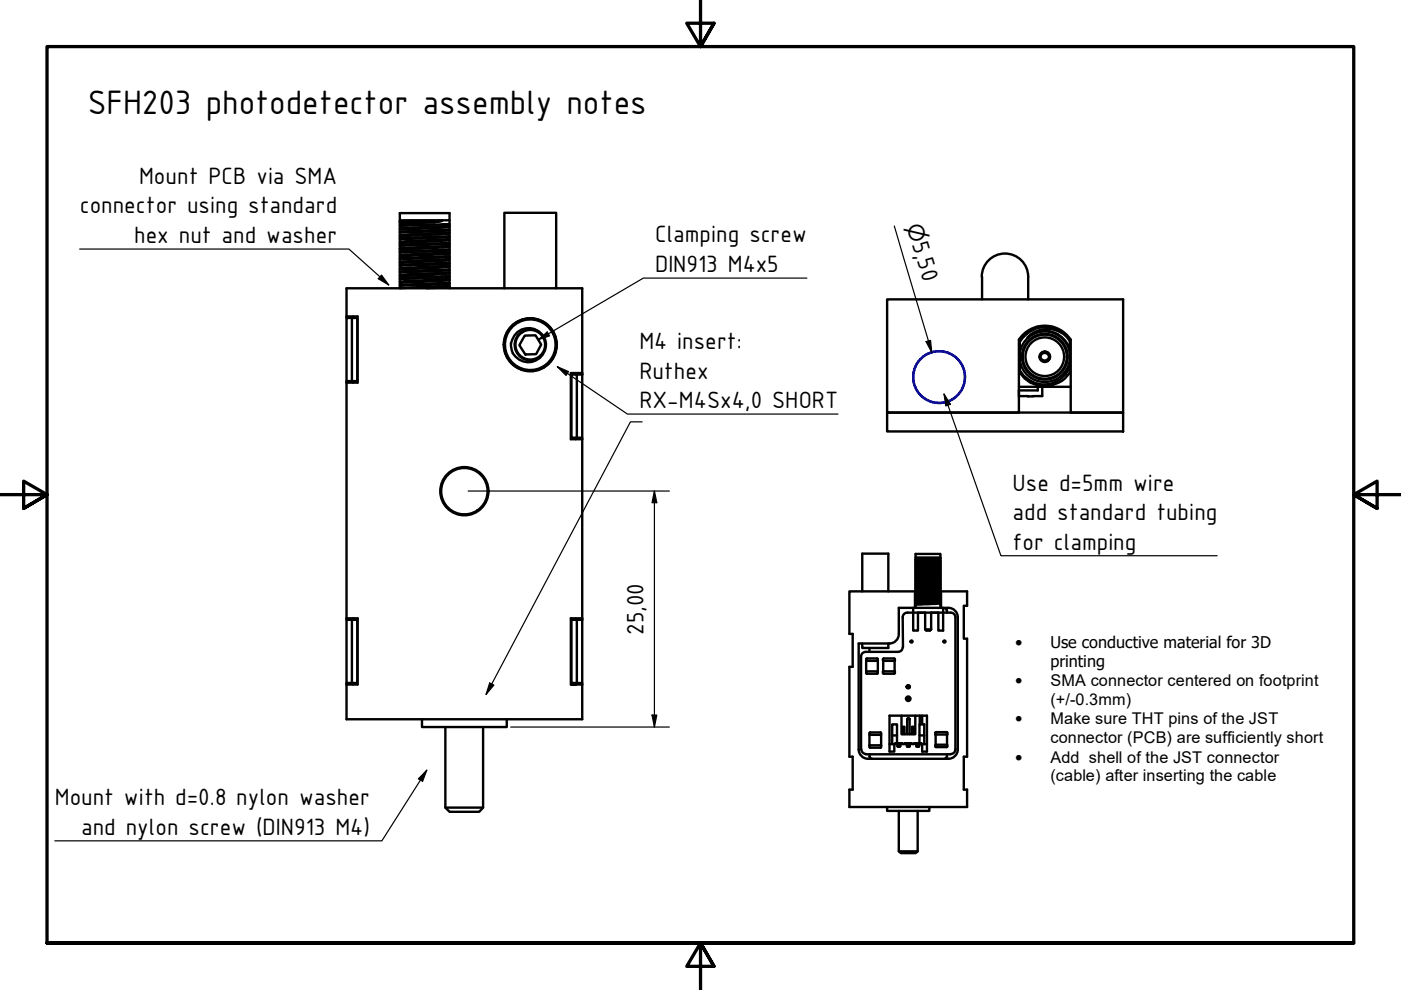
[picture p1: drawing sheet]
<svg xmlns="http://www.w3.org/2000/svg" width="297mm" height="210mm" viewBox="0 0 297 210" stroke-linecap="round" stroke-linejoin="round" font-family="sans-serif">
<!-- layer: Sichtbar (ISO) -->
<g fill="none" stroke="#000" stroke-width=".51">
<path d="M84.8 52.7v-7.5h10.5v15.9M84.8 52.7v8.4M84.8 47.3l8.9-.5-8.9 .9M84.8 47l2.4-.2-2.4 .2M84.8 46.7h10.5M86.2 47.6h6M87.2 46.8h6.5M95.3 52.1l-10.5 .6M95.3 51.7l-10.5 .4M95.3 51.5l-10.5 .4M95.3 51l-10.5 .5M95.3 50.7l-10.5 .6"/>
<path d="M95.3 50.3l-10.5 .4M95.3 50.1l-10.5 .4M95.3 49.5l-10.5 .6M95.3 49.2l-10.5 .7M95.3 48.9l-10.5 .4M95.3 48.7l-10.5 .4M95.3 48.1l-10.5 .6M95.3 47.9l-10.5 .5M95.3 47.5l-10.5 .4M95.3 52.4l-10.5 .5M95.3 52.9l-10.5 .4M95.3 53.1l-10.5 .5"/>
<path d="M95.3 53.5l-10.5 .6M95.3 53.8l-10.5 .5M95.3 54.3l-10.5 .5M95.3 54.5l-10.5 .5M95.3 54.9l-10.5 .6M95.3 55.2l-10.5 .5M95.3 55.7l-10.5 .5M95.3 55.9l-10.5 .5M95.3 56.4l-10.5 .5M95.3 56.6l-10.5 .6M95.3 57.1l-10.5 .5M95.3 57.3l-10.5 .5"/>
<path d="M95.3 57.8l-10.5 .5M95.3 58l-10.5 .6M95.3 58.5l-10.5 .5M95.3 58.8l-10.5 .4M95.3 59.2l-10.5 .5M95.3 59.4l-10.5 .6M95.3 60l-10.5 .4M208.2 58.7a4.9 4.9 0 0 1 4.9-4.9 4.9 4.9 0 0 1 4.9 4.9M208.2 58.6v4.9M218 58.6v4.9M73.5 67.1h2.3v14h-2.3M73.5 67.4v-6.3h49.9v18.3"/>
<path d="M74.6 67.4h1.2v13.4h-1.2zM74.6 67.4h-1.1v13.4h1.1M74.9 67.1v.3M95.3 60.2l-10.5 .4M95.3 60.6l-10.3 .5M95.3 60.8l-4.8 .3M106.9 73.6v.1M106.9 61.1v-16h11v16M106.9 72.4v.1M107.2 74.9l-.1 .1M107.3 71.1v.2M107.6 75.9l.2 .1"/>
<path d="M107.7 70.1h.1M108.3 72.8a3.7 3.7 0 0 1 5.8-2.6 3.3 3.3 0 0 0-4.5 1.1 3.3 3.3 0 0 0 .8 4.5 3.3 3.3 0 0 0 4.6-.6M108.3 72.8l.1 .8 .3 1.2M108.5 77v.1M108.6 69.1v.1M108.7 74.9a3.7 3.7 0 0 0 6.3 .3M109.3 77.8h.2M109.5 68.4h.1M110.6 78.3v.1M110.7 67.8v.1M111.3 71.2l2.2-.1 1.2 2-1 2-2.3 .1-1.3-2zM111.6 78.6h.2"/>
<path d="M111.8 67.5l.1 .1M113 78.6v.1M113.1 67.6h.2M114.1 70.2a3.3 3.3 0 0 1 .9 5M114.2 78.4l-.1 .1M114.3 67.9h.1M115.3 77.8l.1 .1M115.4 68.4l.2 .1M116.3 77.1v.1M116.4 69.2v.1M117.1 76.1h.1M117.2 70.2l.1 .1"/>
<path d="M117.7 75v.2M117.7 71.3h.1M118 73.8h-.1M118 72.6v.1M122 79.1v.3M122.3 79.4h1.1v13.4h-1.1zM122.3 79.4h-1.1v13.4h1.1M123.4 79.1h-2.4v14h2.4M188.1 63.5h50v24h-11.1v-15.5a6.6 6.6 0 0 0-11 0v15.5h-27.9zM216.2 76.5a5.4 5.4 0 0 0 5.3 4.5 5.4 5.4 0 0 0 5.3-4.5M216.2 74.7a5.4 5.4 0 0 1 5.3-4.4 5.4 5.4 0 0 1 5.3 4.4M219.1 69.9a6 6 0 0 0-2.9 2.6v6.5a6.3 6.3 0 0 0 10.6 0v-6.7a5.7 5.7 0 0 0-8.9-.7"/>
<path d="M219.3 69.8a6.4 6.4 0 0 0-3.1 2.7M219.3 69.8a6.3 6.3 0 0 1 6.1 .9M219.7 69.3h3.6M220.4 75.7h.2a.94 .94 0 0 0 .9 .8 .94 .94 0 0 0 .9-.8h.2M220.4 75.6h.2a.92 .92 0 0 1 .6-.8 .92 .92 0 0 1 1 .3l.2 .5h.2M220.5 76a1.18 1.18 0 0 0 2.1 0M220.5 75.3a1.18 1.18 0 0 1 2.1 0M220.5 75.6v.1M222.5 75.6v.1M224.3 70.9a6.1 6.1 0 0 1 2.5 2.9M224.3 70.9a5.5 5.5 0 0 0-6.4 .6M226.8 77.8a5.8 5.8 0 0 1-5 3.7 5.8 5.8 0 0 1-5.6-3"/>
<path d="M73.5 80.8v50.6M74.9 80.8v.3M122 92.8v.3M123.4 92.8v38.6M188.1 87.5h50v4h-50zM216 82h11M220 82v.8h-4v1.2h5v-2M97.4 109.1h2M194.1 118.5l5.3-.1-5.3 .3M194.1 118.2h5.3M199.4 118.5l-5.3 .3M199.4 118.8l-5.3 .2"/>
<path d="M199.4 118.9l-5.3 .3M199.4 119.2l-5.3 .2M199.4 119.2l-5.3 .3M199.4 119.5l-5.3 .2M199.4 119.6l-5.3 .3M199.4 119.9l-5.3 .2M199.4 120l-5.3 .2M73.5 131.1h2.3v14h-2.3M74.6 131.4h-1.1v13.4h1.1v-13.4h1.2v13.4h-1.2M74.9 131.1v.3M122 131.1v.3M122.3 131.4h1.1v13.4h-1.1z"/>
<path d="M122.3 131.4h-1.1v13.4h1.1M123.4 131.1h-2.4v14.1h1v-.4M182.6 139.2v19.7M182.8 136.4v1h5.5v-1M182.8 125.4v-8h5.5v8M183.8 139.6h2.2M183.8 139.6l-.2 .2v2.5M184.3 137.4v.8M186 139.6l.1 .2v2.5M188.6 136.4h-6.5v22.5M189.6 139.6l.1 .5h-2.5l.2-.5h2.1M190.4 138.2h-6.9l-.6 .3-.3 .7"/>
<path d="M191.4 137.2l-.3 .7-.7 .3M191.4 130.9l.1 6.3M192.4 129.9l-.7 .3-.3 .7M192.4 129.9h9.1M193.6 128.9v4.8h1v-3.8M194 125.4h-13.9v9h.7v7h-.7v19h.7v7h-.7v3.7h24.9v-3.7h-.7v-7h.7v-25h-.7v-7h.7v-3h-5.6M196.2 133.4h1.2M196.2 133.4l.2 .3h.8l.2-.3M196.2 129.9v3.5M197.4 129.9v3.5M199.4 128l-5.3 .2M199.4 128v-10.6h-5.3v11.5"/>
<path d="M199.4 120.2l-5.3 .2M199.4 120.4l-5.3 .2M199.4 120.6l-5.3 .2M199.4 120.7l-5.3 .2M199.4 120.9l-5.3 .2M199.4 121.1l-5.3 .2M199.4 121.3l-5.3 .2M199.4 121.4l-5.3 .2M199.4 121.6l-5.3 .3M199.4 121.8l-5.3 .2M199.4 122l-5.3 .3M199.4 122.1l-5.3 .3"/>
<path d="M199.4 122.3l-5.3 .3M199.4 122.5l-5.3 .2M199.4 122.7l-5.3 .3M199.4 122.8l-5.3 .3M199.4 123l-5.3 .3M199.4 123.2l-5.3 .2M199.4 123.4l-5.3 .3M199.4 123.5l-5.3 .3M199.4 123.7l-5.3 .3M199.4 123.9l-5.3 .2M199.4 124.1l-5.3 .3M199.4 124.2l-5.3 .3"/>
<path d="M199.4 124.5l-5.3 .2M199.4 124.6l-5.3 .2M199.4 124.7l-5.3 .4M199.4 124.9l-5.3 .3M199.4 125.2l-5.4 .2v3.5M199.4 125.3l-5.3 .2M199.4 125.5l-5.3 .3M199.4 125.6l-5.3 .3M199.4 125.9l-5.3 .2M199.4 126l-5.3 .2M199.4 126.2l-5.3 .3M199.4 126.3l-5.3 .3"/>
<path d="M199.4 126.6l-5.3 .2M199.4 126.7l-5.3 .2M199.4 126.9l-5.3 .3M199.4 127l-5.3 .3M199.4 127.3l-5.3 .2M199.4 127.4l-5.3 .2M199.4 127.6l-5.3 .3M199.4 127.7l-5.3 .3M199.4 128v.9M199.5 125.4v3.5M200 128.9v4.8h-1.1v-3.8M200.2 128.9l.5 .3v.2"/>
<path d="M200.8 129.4v.5M201.6 129.9a.98 .98 0 0 1 1 1M202.6 130.9v28M203.1 130.9a2 2 0 0 0-2-2h-10.5v5.5a2 2 0 0 1-2 2M203.1 130.9v28M73.5 144.8v7.7h49.9v-7.7M74.9 144.8v.3M89.5 152.5v1.6h17.9v-1.6M94.4 154.1v17.1l.9 .9h6.3l.8-.9v-17.1M122 145.1h1.4M182.1 158.9a2 2 0 0 0 2 2M182.6 158.9a.98 .98 0 0 0 1 1"/>
<path d="M183.6 159.9h17.9M183.6 142.7v-.4h2.5v.4M183.6 140.1h2.5M183.6 142.7l.2 .1M183.8 142.8h2.2M184.3 155.8v2.5M184.3 159.9v.5M184.3 158h2.5M184.3 158.4l.2 .1M184.5 155.3l-.2 .5h2.5l-.1-.5h-2.2M186.1 142.7l-.1 .1M186.8 158.4l-.1 .1h-2.2"/>
<path d="M186.8 155.8v2.5M187.2 142.7l.2 .1h2.1M187.2 142.7v-.4h2.5v.4M187.3 140.1v2.2M189.2 155.9h1M189.7 140.1v2.2M189.7 142.7l-.1 .1M189.8 157.6h1.5M190.2 157.6h-.4v.2h-1.2M190.3 157.6v.7h.5v-.7M190.4 157.7a.35 .35 0 0 0-.1 .5 .35 .35 0 0 0 .5 0 .35 .35 0 0 0 0-.5M191.1 151.7h3"/>
<path d="M191.4 155.7v-1.6h.4v1.6M191.8 157.6h1.5M192.3 157.7a.35 .35 0 0 0 0 .5 .35 .35 0 0 0 .5 0 .35 .35 0 0 0 0-.5M192.3 152.4l.2-.2 .3 .2M192.3 157.6v.7h.5v-.7M192.3 148h.5v.4h-.5zM192.3 145.5h.5v.3h-.5zM192.8 152.4h-.5v3.3M192.8 152.4v3.3M193.4 155.7v-1.6h.4v1.6M193.8 157.6h1.5M194.3 157.6v.7h.5v-.7"/>
<path d="M194.4 157.7a.35 .35 0 0 0-.1 .5 .35 .35 0 0 0 .5 0 .35 .35 0 0 0 0-.5M194.9 157.6h.4v.2h1.2M194.9 155.9h1.1M195 151.7h-.9v4h-3v-4h-2.5v7.7h1v-1.6M195 153.6l-.1 4h-1.1v.2h-.5v-.2h-1.5v.2h-.5v-.2h-1.1v-4h-1v4.2M195.5 157.8v1.6h1v-7.7h-1.5v1.9h1v4.2M195.5 151.7v1.9M198.3 158.2l.2 .2M198.3 158.3v-.4h2.6v.4M198.3 155.4v.3h2.6v-.3M198.4 155.7v2.2M198.5 155.2l-.2 .2"/>
<path d="M198.5 155.2h2.2l.2 .2M200.8 155.7v2.2M200.8 159.9v.5M200.9 158.2l-.2 .2h-2.2M202.6 158.9a.98 .98 0 0 1-1 1M203.1 158.9a2 2 0 0 1-2 2h-17M94.4 171.2h8M184.4 160.4l.2 .4 .3 .1M188.1 171.1v.8h8.9v-.8M190.6 171.9v8.6l.4 .4h3.1l.5-.4v-8.6M200.7 160.4l-.2 .4-.3 .1M190.6 180.5h4"/>
<circle cx="112.4" cy="73.1" r="3.1"/>
<circle cx="112.4" cy="73.1" r="5.6"/>
<circle cx="112.4" cy="73.1" r="5.4"/>
<circle cx="199.1" cy="79.9" r="5.5"/>
<circle cx="221.5" cy="75.6" r="4.7"/>
<circle cx="221.5" cy="75.6" r="4.1"/>
<circle cx="221.5" cy="75.6" r="1.11"/>
<circle cx="221.5" cy="75.6" r="4.9"/>
<circle cx="98.5" cy="104.1" r="5.1"/>
<circle cx="98.5" cy="104.1" r="4.9"/>
<circle cx="193.3" cy="136" r=".22"/>
<circle cx="200.2" cy="136" r=".22"/>
<circle cx="192.6" cy="145.6" r=".35"/>
<circle cx="192.6" cy="148.1" r=".48"/>
</g>
<!-- layer: Rahmen (ISO) -->
<path d="M148.5 -.1v10l-2.9-5h5.8l-2.9 5 2.9-5M0 104.9h10l-5-2.9v5.8l5-2.9-5 2.9M297 104.9h-10l5-2.9v5.8l-5-2.9 5 2.9M10 199.9v-190h277v190h-277h277M151.4 204.9l-2.9-5 2.9 5h-5.8l2.9-5v10" fill="none" stroke="#000" stroke-width=".7"/>
<!-- layer: Skizziergeometrie (ISO) -->
<circle cx="199.1" cy="79.9" r="5.5" fill="none" stroke="#00f" stroke-width=".51"/>
<!-- layer: Symbol (ISO) -->
<path d="M16.9 52.8h57.1l8.4 7.6M80.9 58.3l1.5 2.1-2.2-1.3zM171.1 59h-34.7l-22.3 13M114.1 72l1.9-1.6 .5 .8zM118.2 77.8l2.3 1-.5 .8zM118.2 77.8l14.8 10h44.7M136.1 89.4h-2.4l-30.6 57.8M200.2 83.5l1.3 2.2-1 .4zM200.2 83.5l12 34.3h45.9M103.8 144.8l.9 .5-1.6 1.9zM90.5 163.3l-.9 2.3-.9-.5zM90.5 163.3l-9.5 15h-69.4" fill="none" stroke="#000" stroke-width=".25"/>
<g fill="#000">
<path d="M80.9 58.3l1.5 2.1-2.2-1.3z" fill-rule="evenodd"/>
<path d="M114.1 72l1.9-1.6 .5 .8z" fill-rule="evenodd"/>
<path d="M118.2 77.8l2.3 1-.5 .8z" fill-rule="evenodd"/>
<path d="M200.2 83.5l1.3 2.2-1 .4z" fill-rule="evenodd"/>
<path d="M103.8 144.8l.9 .5-1.6 1.9z" fill-rule="evenodd"/>
<path d="M90.5 163.3l-.9 2.3-.9-.5z" fill-rule="evenodd"/>
</g>
<path d="M189.6 47.9l7.9 26.8M196.3 72.4l1-.2 .2 2.5zM99.3 104.1h42.6M138.7 104.1l.6 2.5h-1.1zM138.7 104.1v50M108.3 154.1h33.6M138.2 151.6h1.1l-.6 2.5z" fill="none" stroke="#000" stroke-width=".25"/>
<g fill="#000">
<path d="M196.3 72.4l1-.2 .2 2.5z" fill-rule="evenodd"/>
<path d="M138.7 104.1l.6 2.5h-1.1z" fill-rule="evenodd"/>
<path d="M138.2 151.6h1.1l-.6 2.5z" fill-rule="evenodd"/>
</g>
<text font-size="7.7" x="18.6" y="24.2">SFH203 photodetector assembly notes</text>
<g font-size="5.4">
<text x="29.5" y="39">Mount PCB via SMA</text>
<text x="16.9" y="45.2">connector using standard</text>
<text x="28.4" y="51.5">hex nut and washer</text>
<text x="138.9" y="51.4">Clamping screw</text>
<text x="193.3" y="51.7" transform="rotate(74 193.3 51.7)">5,50</text>
<text x="138.9" y="57.7">DIN913 M4x5</text>
<text x="135.6" y="74.1">M4 insert:</text>
<text x="135.6" y="80.3">Ruthex</text>
<text x="135.6" y="86.5">RX-M4Sx4,0 SHORT</text>
<text x="214.7" y="104">Use d=5mm wire</text>
<text x="214.7" y="110.3">add standard tubing</text>
<text x="214.7" y="116.6">for clamping</text>
<text x="136.5" y="134.7" transform="rotate(-90 136.5 134.7)">25,00</text>
<text x="11.6" y="170.7">Mount with d=0.8 nylon washer</text>
<text x="17.2" y="177">and nylon screw (DIN913 M4)</text>
</g>
<text font-size="4.6" x="192.2" y="48" transform="rotate(74 192.2 48)">⌀</text>
<g font-size="3.4">
<text x="215.2" y="137.3">•</text>
<text x="222.7" y="137.3">Use conductive material for 3D</text>
<text x="222.7" y="141.4">printing</text>
<text x="215.2" y="145.5">•</text>
<text x="222.7" y="145.5">SMA connector centered on footprint</text>
<text x="222.7" y="149.5">(+/-0.3mm)</text>
<text x="215.2" y="153.6">•</text>
<text x="222.7" y="153.6">Make sure THT pins of the JST</text>
<text x="215.2" y="161.7">•</text>
<text x="222.7" y="157.6">connector (PCB) are sufficiently short</text>
<text x="222.7" y="161.7">Add shell of the JST connector</text>
<text x="222.7" y="165.6">(cable) after inserting the cable</text>
</g>
</svg>
